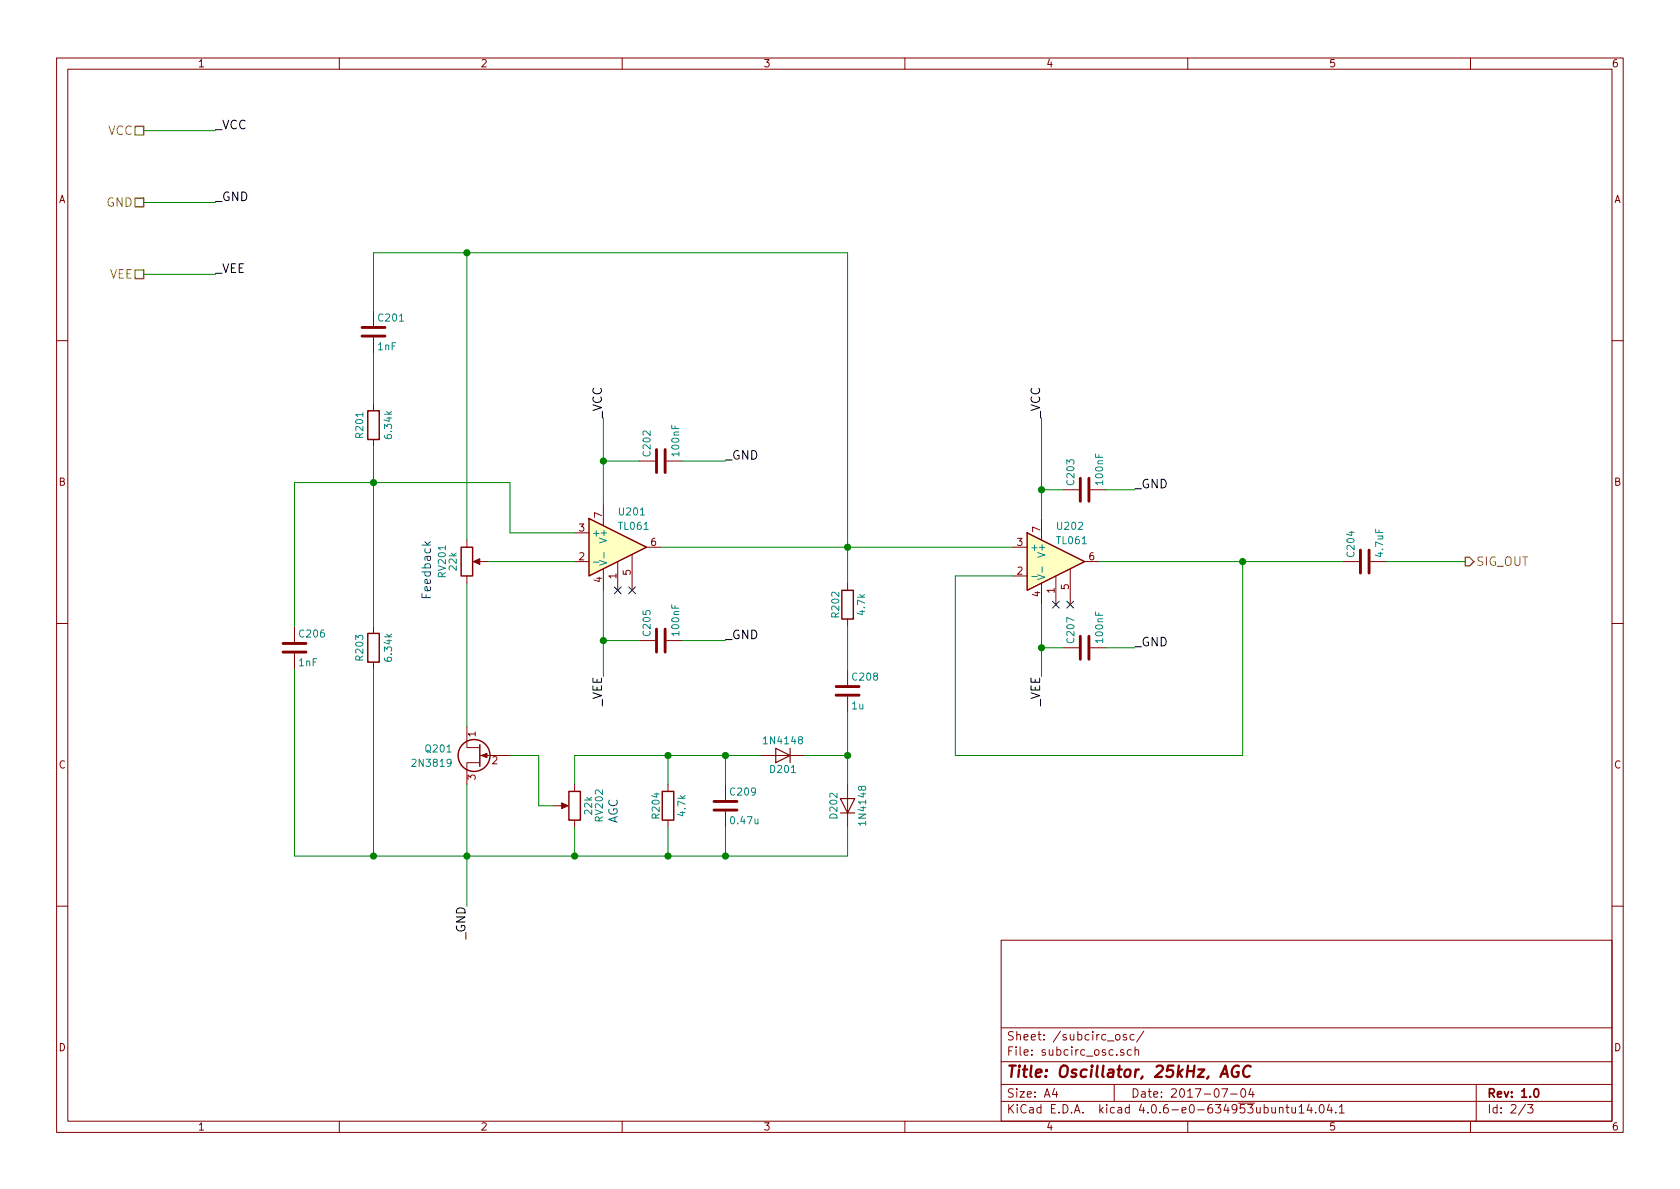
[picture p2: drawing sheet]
EESchema Schematic File Version 2
LIBS:power
LIBS:device
LIBS:transistors
LIBS:conn
LIBS:linear
LIBS:regul
LIBS:74xx
LIBS:cmos4000
LIBS:adc-dac
LIBS:memory
LIBS:xilinx
LIBS:microcontrollers
LIBS:dsp
LIBS:microchip
LIBS:analog_switches
LIBS:motorola
LIBS:texas
LIBS:intel
LIBS:audio
LIBS:interface
LIBS:digital-audio
LIBS:philips
LIBS:display
LIBS:cypress
LIBS:siliconi
LIBS:opto
LIBS:atmel
LIBS:contrib
LIBS:valves
LIBS:74xgxx
LIBS:ac-dc
LIBS:actel
LIBS:allegro
LIBS:Altera
LIBS:analog_devices
LIBS:battery_management
LIBS:bbd
LIBS:bosch
LIBS:brooktre
LIBS:cmos_ieee
LIBS:dc-dc
LIBS:diode
LIBS:elec-unifil
LIBS:ESD_Protection
LIBS:ftdi
LIBS:gennum
LIBS:graphic
LIBS:hc11
LIBS:infineon
LIBS:intersil
LIBS:ir
LIBS:Lattice
LIBS:leds
LIBS:LEM
LIBS:logo
LIBS:maxim
LIBS:mechanical
LIBS:microchip_dspic33dsc
LIBS:microchip_pic10mcu
LIBS:microchip_pic12mcu
LIBS:microchip_pic16mcu
LIBS:microchip_pic18mcu
LIBS:microchip_pic24mcu
LIBS:microchip_pic32mcu
LIBS:modules
LIBS:motor_drivers
LIBS:motors
LIBS:msp430
LIBS:nordicsemi
LIBS:nxp
LIBS:nxp_armmcu
LIBS:onsemi
LIBS:Oscillators
LIBS:powerint
LIBS:Power_Management
LIBS:pspice
LIBS:references
LIBS:relays
LIBS:rfcom
LIBS:RFSolutions
LIBS:sensors
LIBS:silabs
LIBS:stm8
LIBS:stm32
LIBS:supertex
LIBS:switches
LIBS:transf
LIBS:triac_thyristor
LIBS:ttl_ieee
LIBS:video
LIBS:wiznet
LIBS:Worldsemi
LIBS:Xicor
LIBS:zetex
LIBS:Zilog
LIBS:osc_25k-cache
EELAYER 25 0
EELAYER END
$Descr A4 11693 8268
encoding utf-8
Sheet 2 3
Title "Oscillator, 25kHz, AGC"
Date "2017-07-04"
Rev "1.0"
Comp ""
Comment1 ""
Comment2 ""
Comment3 ""
Comment4 ""
$EndDescr
$Comp
L R R201
U 1 1
P 2600 2950
F 0 "R201" V 2500 2950 50  0000 C CNN
F 1 "6.34k" V 2700 2950 50  0000 C CNN
F 2 "Resistors_SMD:R_0201" V 2530 2950 50  0001 C CNN
F 3 "" H 2600 2950 50  0001 C CNN
	1    2600 2950
	1    0    0    -1  
$EndComp
$Comp
L R R203
U 1 1
P 2600 4500
F 0 "R203" V 2500 4500 50  0000 C CNN
F 1 "6.34k" V 2700 4500 50  0000 C CNN
F 2 "Resistors_SMD:R_0201" V 2530 4500 50  0001 C CNN
F 3 "" H 2600 4500 50  0001 C CNN
	1    2600 4500
	1    0    0    -1  
$EndComp
$Comp
L C C206
U 1 1
P 2050 4500
F 0 "C206" H 2075 4600 50  0000 L CNN
F 1 "1nF" H 2075 4400 50  0000 L CNN
F 2 "Capacitors_SMD:C_1206_HandSoldering" H 2088 4350 50  0001 C CNN
F 3 "" H 2050 4500 50  0001 C CNN
	1    2050 4500
	1    0    0    -1  
$EndComp
$Comp
L C C201
U 1 1
P 2600 2300
F 0 "C201" H 2625 2400 50  0000 L CNN
F 1 "1nF" H 2625 2200 50  0000 L CNN
F 2 "Capacitors_SMD:C_1206_HandSoldering" H 2638 2150 50  0001 C CNN
F 3 "" H 2600 2300 50  0001 C CNN
	1    2600 2300
	1    0    0    -1  
$EndComp
Wire Wire Line
	2600 2450 2600 2800
Wire Wire Line
	2600 3100 2600 4350
Wire Wire Line
	2050 4350 2050 3350
Wire Wire Line
	2050 3350 3550 3350
Connection ~ 2600 3350
Wire Wire Line
	3250 1750 3250 3750
Wire Wire Line
	2600 1750 5900 1750
Wire Wire Line
	2600 1750 2600 2150
$Comp
L Q_NJFET_DGS Q201
U 1 1
P 3350 5250
F 0 "Q201" H 3550 5300 50  0000 L CNN
F 1 "2N3819" H 3550 5200 50  0000 L CNN
F 2 "TO_SOT_Packages_THT:TO-92_Inline_Narrow_Oval" H 3550 5350 50  0001 C CNN
F 3 "" H 3350 5250 50  0001 C CNN
	1    3350 5250
	-1   0    0    -1  
$EndComp
Wire Wire Line
	3250 4050 3250 5050
Wire Wire Line
	2600 4650 2600 5950
Wire Wire Line
	2050 5950 5900 5950
Wire Wire Line
	3250 5450 3250 6300
Wire Wire Line
	2050 4650 2050 5950
Connection ~ 2600 5950
Wire Wire Line
	5900 1750 5900 4050
Connection ~ 3250 1750
$Comp
L R R204
U 1 1
P 4650 5600
F 0 "R204" V 4730 5600 50  0000 C CNN
F 1 "4.7k" V 4550 5600 50  0000 C CNN
F 2 "Resistors_SMD:R_0201" V 4580 5600 50  0001 C CNN
F 3 "" H 4650 5600 50  0001 C CNN
	1    4650 5600
	-1   0    0    1   
$EndComp
$Comp
L C C209
U 1 1
P 5050 5600
F 0 "C209" H 5075 5700 50  0000 L CNN
F 1 "0.47u" H 5075 5500 50  0000 L CNN
F 2 "Capacitors_SMD:C_1812_HandSoldering" H 5088 5450 50  0001 C CNN
F 3 "" H 5050 5600 50  0001 C CNN
	1    5050 5600
	1    0    0    -1  
$EndComp
$Comp
L R R202
U 1 1
P 5900 4200
F 0 "R202" V 5980 4200 50  0000 C CNN
F 1 "4.7k" V 5800 4200 50  0000 C CNN
F 2 "Resistors_SMD:R_0201" V 5830 4200 50  0001 C CNN
F 3 "" H 5900 4200 50  0001 C CNN
	1    5900 4200
	-1   0    0    -1  
$EndComp
$Comp
L C C208
U 1 1
P 5900 4800
F 0 "C208" H 5925 4900 50  0000 L CNN
F 1 "1u" H 5925 4700 50  0000 L CNN
F 2 "Capacitors_SMD:C_1210_HandSoldering" H 5938 4650 50  0001 C CNN
F 3 "" H 5900 4800 50  0001 C CNN
	1    5900 4800
	1    0    0    -1  
$EndComp
Connection ~ 5900 3800
Wire Wire Line
	5900 4650 5900 4350
Wire Wire Line
	5900 4950 5900 5450
Wire Wire Line
	4000 5250 5300 5250
Wire Wire Line
	5050 5250 5050 5450
Connection ~ 5050 5250
Wire Wire Line
	4650 5950 4650 5750
Connection ~ 3250 5950
Wire Wire Line
	5050 5950 5050 5750
Connection ~ 4650 5950
Wire Wire Line
	4650 5450 4650 5250
Connection ~ 5900 5250
Connection ~ 5050 5950
Connection ~ 4650 5250
$Comp
L POT RV201
U 1 1
P 3250 3900
F 0 "RV201" V 3075 3900 50  0000 C CNN
F 1 "22k" V 3150 3900 50  0000 C CNN
F 2 "Potentiometers:Potentiometer_Trimmer_Bourns_3296W" H 3250 3900 50  0001 C CNN
F 3 "" H 3250 3900 50  0001 C CNN
	1    3250 3900
	1    0    0    -1  
$EndComp
$Comp
L POT RV202
U 1 1
P 4000 5600
F 0 "RV202" V 3825 5600 50  0000 C CNN
F 1 "22k" V 3900 5600 50  0000 C CNN
F 2 "Potentiometers:Potentiometer_Trimmer_Bourns_3296W" H 4000 5600 50  0001 C CNN
F 3 "" H 4000 5600 50  0001 C CNN
	1    4000 5600
	-1   0    0    -1  
$EndComp
Wire Wire Line
	3550 3350 3550 3700
Wire Wire Line
	4000 5250 4000 5450
Wire Wire Line
	4000 5750 4000 5950
Connection ~ 4000 5950
Wire Wire Line
	3850 5600 3750 5600
Wire Wire Line
	3750 5600 3750 5250
Wire Wire Line
	3750 5250 3550 5250
Text Notes 3000 3750 3    60   ~ 0
Feedback
Text Notes 4300 5550 3    60   ~ 0
AGC
$Comp
L 1N4148 D202
U 1 1
P 5900 5600
F 0 "D202" H 5900 5700 50  0000 C CNN
F 1 "1N4148" H 5900 5500 50  0000 C CNN
F 2 "Diodes_THT:D_DO-35_SOD27_P7.62mm_Horizontal" H 5900 5425 50  0001 C CNN
F 3 "" H 5900 5600 50  0001 C CNN
	1    5900 5600
	0    -1   -1   0   
$EndComp
$Comp
L 1N4148 D201
U 1 1
P 5450 5250
F 0 "D201" H 5450 5350 50  0000 C CNN
F 1 "1N4148" H 5450 5150 50  0000 C CNN
F 2 "Diodes_THT:D_DO-35_SOD27_P7.62mm_Horizontal" H 5450 5075 50  0001 C CNN
F 3 "" H 5450 5250 50  0001 C CNN
	1    5450 5250
	-1   0    0    1   
$EndComp
Wire Wire Line
	5900 5250 5600 5250
Wire Wire Line
	5900 5950 5900 5750
$Comp
L TL061 U201
U 1 1
P 4300 3800
F 0 "U201" H 4300 4050 50  0000 L CNN
F 1 "TL061" H 4300 3950 50  0000 L CNN
F 2 "Housings_SOIC:SOIC-8_3.9x4.9mm_Pitch1.27mm" H 4350 3850 50  0001 C CNN
F 3 "" H 4450 3950 50  0001 C CNN
	1    4300 3800
	1    0    0    -1  
$EndComp
Wire Wire Line
	3550 3700 4000 3700
Wire Wire Line
	3400 3900 4000 3900
Wire Wire Line
	4600 3800 7050 3800
$Comp
L TL061 U202
U 1 1
P 7350 3900
F 0 "U202" H 7350 4150 50  0000 L CNN
F 1 "TL061" H 7350 4050 50  0000 L CNN
F 2 "Housings_SOIC:SOIC-8_3.9x4.9mm_Pitch1.27mm" H 7400 3950 50  0001 C CNN
F 3 "" H 7500 4050 50  0001 C CNN
	1    7350 3900
	1    0    0    -1  
$EndComp
Wire Wire Line
	7650 3900 9350 3900
Wire Wire Line
	8650 3900 8650 5250
Wire Wire Line
	8650 5250 6650 5250
Wire Wire Line
	6650 5250 6650 4000
Wire Wire Line
	6650 4000 7050 4000
Text HLabel 1000 900  0    60   UnSpc ~ 0
VCC
Text HLabel 1000 1900 0    60   UnSpc ~ 0
VEE
Text HLabel 1000 1400 0    60   UnSpc ~ 0
GND
NoConn ~ 4300 4100
NoConn ~ 4400 4100
NoConn ~ 7350 4200
NoConn ~ 7450 4200
$Comp
L C C202
U 1 1
P 4600 3200
F 0 "C202" H 4625 3300 50  0000 L CNN
F 1 "100nF" H 4625 3100 50  0000 L CNN
F 2 "Capacitors_SMD:C_1812_HandSoldering" H 4638 3050 50  0001 C CNN
F 3 "" H 4600 3200 50  0001 C CNN
	1    4600 3200
	0    -1   -1   0   
$EndComp
$Comp
L C C205
U 1 1
P 4600 4450
F 0 "C205" H 4625 4550 50  0000 L CNN
F 1 "100nF" H 4625 4350 50  0000 L CNN
F 2 "Capacitors_SMD:C_1812_HandSoldering" H 4638 4300 50  0001 C CNN
F 3 "" H 4600 4450 50  0001 C CNN
	1    4600 4450
	0    -1   -1   0   
$EndComp
Wire Wire Line
	1000 900  1500 900 
Wire Wire Line
	1000 1400 1500 1400
Wire Wire Line
	1000 1900 1500 1900
Text Label 1500 900  0    60   ~ 0
_VCC
Text Label 1500 1400 0    60   ~ 0
_GND
Text Label 1500 1900 0    60   ~ 0
_VEE
Wire Wire Line
	4200 2900 4200 3500
Wire Wire Line
	4200 3200 4450 3200
Connection ~ 4200 3200
Wire Wire Line
	4200 4100 4200 4700
Wire Wire Line
	4450 4450 4200 4450
Connection ~ 4200 4450
Wire Wire Line
	4750 3200 5050 3200
Wire Wire Line
	4750 4450 5050 4450
Text Label 4200 2900 1    60   ~ 0
_VCC
Text Label 4200 4700 3    60   ~ 0
_VEE
Text Label 5050 4450 0    60   ~ 0
_GND
Text Label 5050 3200 0    60   ~ 0
_GND
Text Label 3250 6300 3    60   ~ 0
_GND
$Comp
L C C203
U 1 1
P 7550 3400
F 0 "C203" H 7575 3500 50  0000 L CNN
F 1 "100nF" H 7575 3300 50  0000 L CNN
F 2 "Capacitors_SMD:C_1812_HandSoldering" H 7588 3250 50  0001 C CNN
F 3 "" H 7550 3400 50  0001 C CNN
	1    7550 3400
	0    -1   -1   0   
$EndComp
$Comp
L C C207
U 1 1
P 7550 4500
F 0 "C207" H 7575 4600 50  0000 L CNN
F 1 "100nF" H 7575 4400 50  0000 L CNN
F 2 "Capacitors_SMD:C_1812_HandSoldering" H 7588 4350 50  0001 C CNN
F 3 "" H 7550 4500 50  0001 C CNN
	1    7550 4500
	0    -1   -1   0   
$EndComp
Wire Wire Line
	7250 4200 7250 4700
Wire Wire Line
	7250 4500 7400 4500
Wire Wire Line
	7250 2900 7250 3600
Wire Wire Line
	7250 3400 7400 3400
Connection ~ 7250 3400
Connection ~ 7250 4500
Wire Wire Line
	7700 3400 7900 3400
Wire Wire Line
	7700 4500 7900 4500
Text Label 7250 2900 1    60   ~ 0
_VCC
Text Label 7250 4700 3    60   ~ 0
_VEE
Text Label 7900 3400 0    60   ~ 0
_GND
Text Label 7900 4500 0    60   ~ 0
_GND
$Comp
L C C204
U 1 1
P 9500 3900
F 0 "C204" H 9525 4000 50  0000 L CNN
F 1 "4.7uF" H 9525 3800 50  0000 L CNN
F 2 "Capacitors_SMD:C_1206_HandSoldering" H 9538 3750 50  0001 C CNN
F 3 "" H 9500 3900 50  0001 C CNN
	1    9500 3900
	0    -1   -1   0   
$EndComp
Connection ~ 8650 3900
Text HLabel 10200 3900 2    60   Output ~ 0
SIG_OUT
Wire Wire Line
	9650 3900 10200 3900
$EndSCHEMATC
